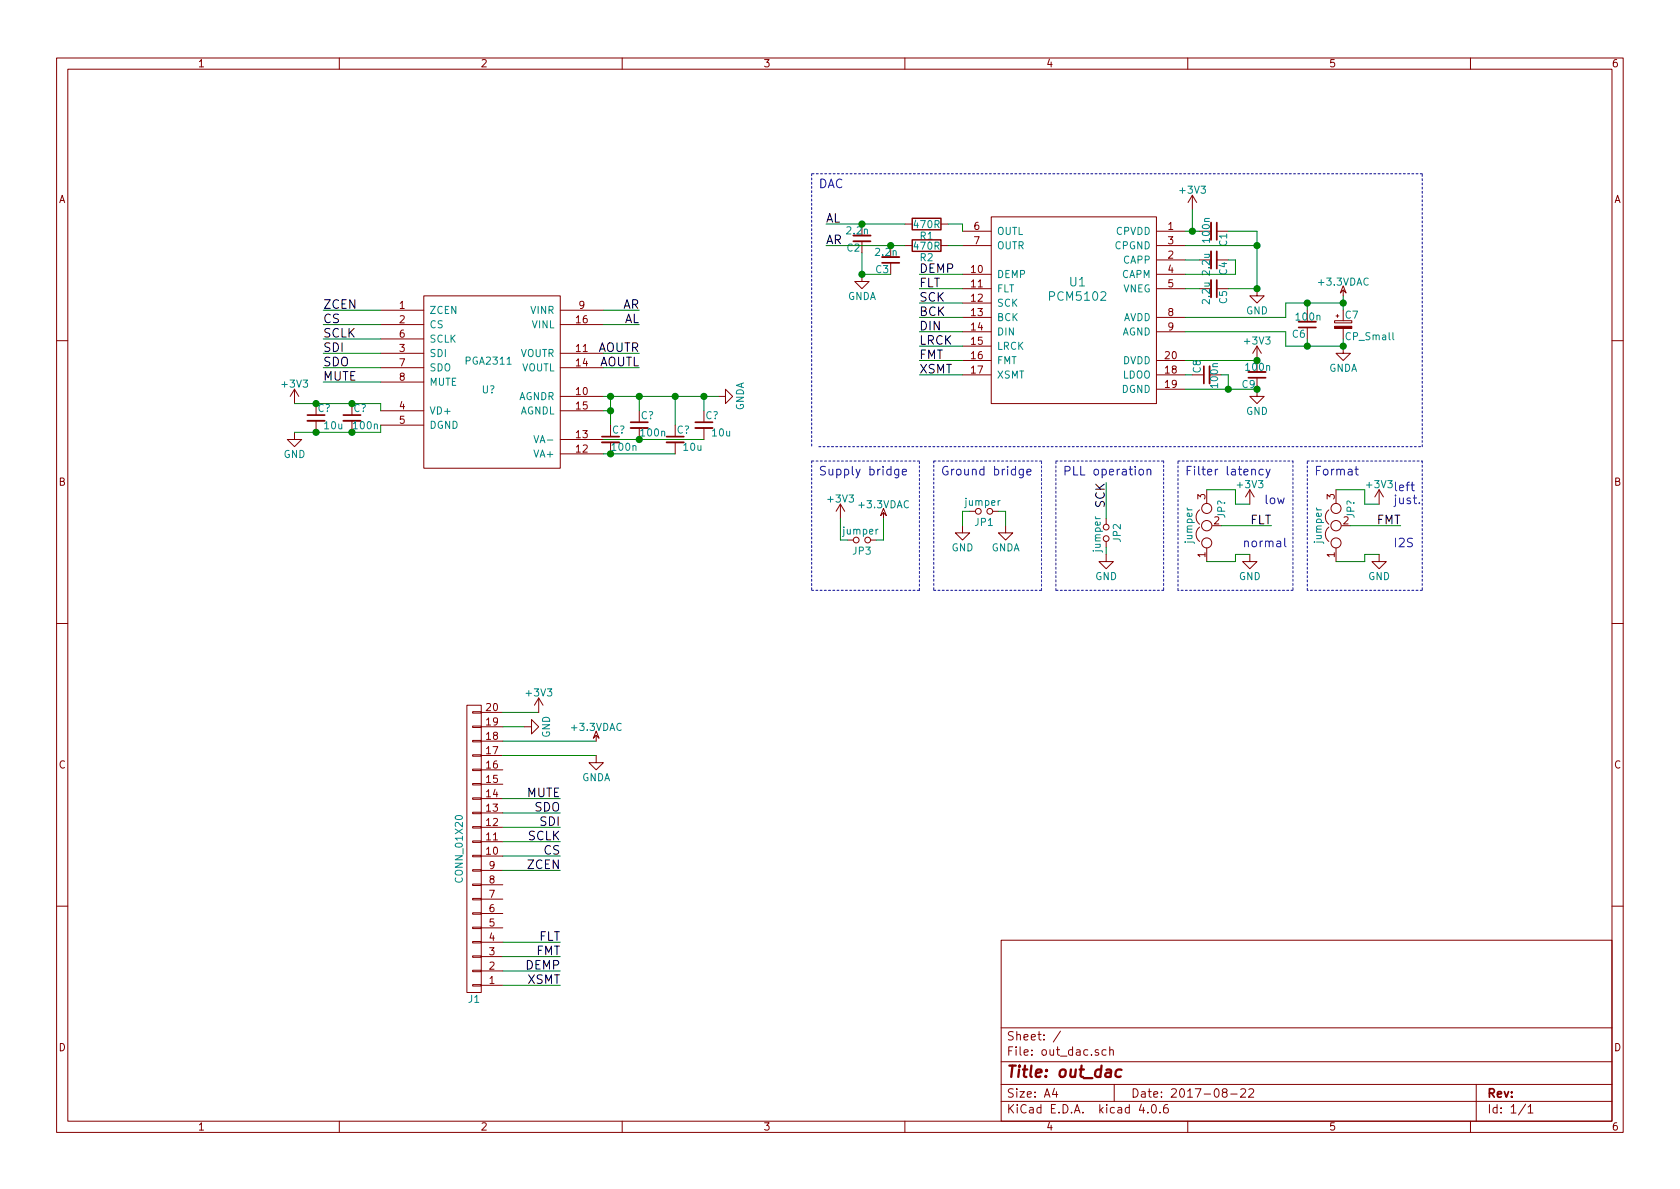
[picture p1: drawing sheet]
EESchema Schematic File Version 2
LIBS:power
LIBS:device
LIBS:transistors
LIBS:conn
LIBS:linear
LIBS:regul
LIBS:74xx
LIBS:cmos4000
LIBS:adc-dac
LIBS:memory
LIBS:xilinx
LIBS:microcontrollers
LIBS:dsp
LIBS:microchip
LIBS:analog_switches
LIBS:motorola
LIBS:texas
LIBS:intel
LIBS:audio
LIBS:interface
LIBS:digital-audio
LIBS:philips
LIBS:display
LIBS:cypress
LIBS:siliconi
LIBS:opto
LIBS:atmel
LIBS:contrib
LIBS:valves
LIBS:parts
LIBS:out_dac-cache
EELAYER 25 0
EELAYER END
$Descr A4 11693 8268
encoding utf-8
Sheet 1 1
Title "out_dac"
Date "2017-08-22"
Rev ""
Comp ""
Comment1 ""
Comment2 ""
Comment3 ""
Comment4 ""
$EndDescr
$Comp
L PCM5102 U1
U 1 1
P 7500 2150
F 0 "U1" H 7500 2350 60  0000 C CNN
F 1 "PCM5102" H 7500 2250 60  0000 C CNN
F 2 "Housings_SSOP:TSSOP-20_4.4x6.5mm_Pitch0.65mm" H 7500 2350 60  0001 C CNN
F 3 "http://www.ti.com/lit/ds/symlink/pcm5102.pdf" H 7500 2350 60  0001 C CNN
	1    7500 2150
	1    0    0    -1  
$EndComp
Wire Wire Line
	8250 2500 8750 2500
$Comp
L CONN_01X20 J1
U 1 1
P 3300 5900
F 0 "J1" H 3300 6950 50  0000 C CNN
F 1 "CONN_01X20" V 3400 5900 50  0000 C CNN
F 2 "Pin_Headers:Pin_Header_Straight_1x20_Pitch2.54mm" H 3300 5900 50  0001 C CNN
F 3 "" H 3300 5900 50  0001 C CNN
	1    3300 5900
	-1   0    0    1   
$EndComp
$Comp
L C_Small C1
U 1 1
P 8450 1600
F 0 "C1" H 8460 1670 50  0000 L CNN
F 1 "100n" H 8350 1550 50  0000 L CNN
F 2 "Capacitors_SMD:C_0603" H 8450 1600 50  0001 C CNN
F 3 "" H 8450 1600 50  0001 C CNN
	1    8450 1600
	0    1    1    0   
$EndComp
$Comp
L GND #PWR01
U 1 1
P 8750 2700
F 0 "#PWR01" H 8750 2450 50  0001 C CNN
F 1 "GND" H 8750 2550 50  0000 C CNN
F 2 "" H 8750 2700 50  0001 C CNN
F 3 "" H 8750 2700 50  0001 C CNN
	1    8750 2700
	1    0    0    -1  
$EndComp
$Comp
L C_Small C4
U 1 1
P 8450 1800
F 0 "C4" H 8460 1870 50  0000 L CNN
F 1 "2.2u" H 8400 1750 50  0000 L CNN
F 2 "" H 8450 1800 50  0001 C CNN
F 3 "" H 8450 1800 50  0001 C CNN
	1    8450 1800
	0    1    1    0   
$EndComp
Wire Wire Line
	8250 1800 8350 1800
Wire Wire Line
	8550 1800 8600 1800
Wire Wire Line
	8600 1800 8600 1900
Wire Wire Line
	8600 1900 8250 1900
Wire Wire Line
	8250 1600 8350 1600
Wire Wire Line
	8250 1700 8750 1700
Wire Wire Line
	8550 1600 8750 1600
$Comp
L C_Small C5
U 1 1
P 8450 2000
F 0 "C5" H 8460 2070 50  0000 L CNN
F 1 "2.2u" H 8400 1950 50  0000 L CNN
F 2 "" H 8450 2000 50  0001 C CNN
F 3 "" H 8450 2000 50  0001 C CNN
	1    8450 2000
	0    1    1    0   
$EndComp
Wire Wire Line
	8250 2000 8350 2000
Wire Wire Line
	8750 2000 8550 2000
Wire Wire Line
	8750 1600 8750 2000
Connection ~ 8750 1700
$Comp
L GND #PWR02
U 1 1
P 8750 2000
F 0 "#PWR02" H 8750 1750 50  0001 C CNN
F 1 "GND" H 8750 1850 50  0000 C CNN
F 2 "" H 8750 2000 50  0001 C CNN
F 3 "" H 8750 2000 50  0001 C CNN
	1    8750 2000
	1    0    0    -1  
$EndComp
$Comp
L +3V3 #PWR03
U 1 1
P 8300 1450
F 0 "#PWR03" H 8300 1300 50  0001 C CNN
F 1 "+3V3" H 8300 1590 50  0000 C CNN
F 2 "" H 8300 1450 50  0001 C CNN
F 3 "" H 8300 1450 50  0001 C CNN
	1    8300 1450
	1    0    0    -1  
$EndComp
Wire Wire Line
	8300 1450 8300 1600
Connection ~ 8300 1600
$Comp
L R R1
U 1 1
P 6450 1550
F 0 "R1" V 6530 1550 50  0000 C CNN
F 1 "470R" V 6450 1550 50  0000 C CNN
F 2 "" V 6380 1550 50  0001 C CNN
F 3 "" H 6450 1550 50  0001 C CNN
	1    6450 1550
	0    1    1    0   
$EndComp
$Comp
L R R2
U 1 1
P 6450 1700
F 0 "R2" V 6530 1700 50  0000 C CNN
F 1 "470R" V 6450 1700 50  0000 C CNN
F 2 "" V 6380 1700 50  0001 C CNN
F 3 "" H 6450 1700 50  0001 C CNN
	1    6450 1700
	0    1    1    0   
$EndComp
Wire Wire Line
	6700 1550 6600 1550
Wire Wire Line
	6600 1700 6700 1700
$Comp
L C_Small C2
U 1 1
P 6000 1650
F 0 "C2" H 6010 1720 50  0000 L CNN
F 1 "2.2n" H 5950 1600 50  0000 L CNN
F 2 "" H 6000 1650 50  0001 C CNN
F 3 "" H 6000 1650 50  0001 C CNN
	1    6000 1650
	-1   0    0    1   
$EndComp
$Comp
L C_Small C3
U 1 1
P 6200 1800
F 0 "C3" H 6210 1870 50  0000 L CNN
F 1 "2.2n" H 6150 1750 50  0000 L CNN
F 2 "" H 6200 1800 50  0001 C CNN
F 3 "" H 6200 1800 50  0001 C CNN
	1    6200 1800
	-1   0    0    1   
$EndComp
Wire Wire Line
	5750 1700 6300 1700
Wire Wire Line
	5750 1550 6300 1550
Connection ~ 6000 1550
Connection ~ 6200 1700
Connection ~ 8750 2000
Wire Wire Line
	8250 2300 8950 2300
$Comp
L GNDA #PWR04
U 1 1
P 6000 1900
F 0 "#PWR04" H 6000 1650 50  0001 C CNN
F 1 "GNDA" H 6000 1750 50  0000 C CNN
F 2 "" H 6000 1900 50  0001 C CNN
F 3 "" H 6000 1900 50  0001 C CNN
	1    6000 1900
	1    0    0    -1  
$EndComp
Wire Wire Line
	6700 1550 6700 1600
Wire Wire Line
	6200 1900 6000 1900
Wire Wire Line
	6000 1900 6000 1750
Connection ~ 6000 1900
$Comp
L C_Small C6
U 1 1
P 9100 2250
F 0 "C6" H 9110 2320 50  0000 L CNN
F 1 "100n" H 9000 2200 50  0000 L CNN
F 2 "Capacitors_SMD:C_0603" H 9100 2250 50  0001 C CNN
F 3 "" H 9100 2250 50  0001 C CNN
	1    9100 2250
	-1   0    0    1   
$EndComp
$Comp
L CP_Small C7
U 1 1
P 9350 2250
F 0 "C7" H 9360 2320 50  0000 L CNN
F 1 "CP_Small" H 9360 2170 50  0000 L CNN
F 2 "" H 9350 2250 50  0001 C CNN
F 3 "" H 9350 2250 50  0001 C CNN
	1    9350 2250
	1    0    0    -1  
$EndComp
Wire Wire Line
	8950 2200 8250 2200
Wire Wire Line
	8950 2100 8950 2200
Wire Wire Line
	8950 2300 8950 2400
$Comp
L GNDA #PWR05
U 1 1
P 9350 2400
F 0 "#PWR05" H 9350 2150 50  0001 C CNN
F 1 "GNDA" H 9350 2250 50  0000 C CNN
F 2 "" H 9350 2400 50  0001 C CNN
F 3 "" H 9350 2400 50  0001 C CNN
	1    9350 2400
	1    0    0    -1  
$EndComp
Wire Wire Line
	9350 2400 9350 2350
Wire Wire Line
	9350 2050 9350 2150
Wire Wire Line
	6700 1900 6400 1900
Wire Wire Line
	6400 2600 6700 2600
Text Label 6400 2600 0    60   ~ 0
XSMT
Text Label 6400 1900 0    60   ~ 0
DEMP
$Comp
L C_Small C9
U 1 1
P 8750 2600
F 0 "C9" H 8760 2670 50  0000 L CNN
F 1 "100n" H 8650 2550 50  0000 L CNN
F 2 "Capacitors_SMD:C_0603" H 8750 2600 50  0001 C CNN
F 3 "" H 8750 2600 50  0001 C CNN
	1    8750 2600
	-1   0    0    1   
$EndComp
$Comp
L C_Small C8
U 1 1
P 8400 2600
F 0 "C8" H 8410 2670 50  0000 L CNN
F 1 "100n" H 8300 2550 50  0000 L CNN
F 2 "Capacitors_SMD:C_0603" H 8400 2600 50  0001 C CNN
F 3 "" H 8400 2600 50  0001 C CNN
	1    8400 2600
	0    -1   -1   0   
$EndComp
Wire Wire Line
	8250 2600 8300 2600
Wire Wire Line
	8250 2700 8750 2700
Wire Wire Line
	8500 2600 8550 2600
Wire Wire Line
	8550 2600 8550 2700
Connection ~ 8550 2700
Connection ~ 8750 2700
Wire Wire Line
	6700 2000 6400 2000
Wire Wire Line
	6700 2500 6400 2500
Text Label 6400 2500 0    60   ~ 0
FMT
Wire Wire Line
	3500 6850 3900 6850
Wire Wire Line
	3500 6750 3900 6750
Wire Wire Line
	3500 6650 3900 6650
Wire Wire Line
	3500 6550 3900 6550
Text Label 3900 6850 2    60   ~ 0
XSMT
Text Label 3900 6750 2    60   ~ 0
DEMP
Text Label 3900 6650 2    60   ~ 0
FMT
Text Label 3900 6550 2    60   ~ 0
FLT
Text Label 6400 2000 0    60   ~ 0
FLT
Wire Wire Line
	6700 2100 6400 2100
Wire Wire Line
	6400 2200 6700 2200
Wire Wire Line
	6700 2300 6400 2300
Wire Wire Line
	6400 2400 6700 2400
Text Label 6400 2100 0    60   ~ 0
SCK
Text Label 6400 2200 0    60   ~ 0
BCK
Text Label 6400 2300 0    60   ~ 0
DIN
Text Label 6400 2400 0    60   ~ 0
LRCK
Wire Wire Line
	8950 2100 9350 2100
Wire Wire Line
	8950 2400 9350 2400
Wire Wire Line
	9100 2350 9100 2400
Connection ~ 9100 2400
Wire Wire Line
	9100 2150 9100 2100
Connection ~ 9100 2100
Connection ~ 9350 2400
$Comp
L Jumper_NO_Small JP2
U 1 1
P 7700 3700
F 0 "JP2" H 7700 3780 50  0000 C CNN
F 1 "jumper" H 7710 3640 50  0000 C CNN
F 2 "Pin_Headers:Pin_Header_Straight_1x02_Pitch2.54mm" H 7700 3700 50  0001 C CNN
F 3 "" H 7700 3700 50  0001 C CNN
	1    7700 3700
	0    1    1    0   
$EndComp
Wire Wire Line
	7700 3600 7700 3350
Wire Wire Line
	7700 3800 7700 3850
$Comp
L GND #PWR06
U 1 1
P 7700 3850
F 0 "#PWR06" H 7700 3600 50  0001 C CNN
F 1 "GND" H 7700 3700 50  0000 C CNN
F 2 "" H 7700 3850 50  0001 C CNN
F 3 "" H 7700 3850 50  0001 C CNN
	1    7700 3850
	1    0    0    -1  
$EndComp
Text Label 7700 3350 3    60   ~ 0
SCK
Wire Notes Line
	7350 3200 8100 3200
Wire Notes Line
	8100 3200 8100 4100
Wire Notes Line
	8100 4100 7350 4100
Wire Notes Line
	7350 4100 7350 3200
Text Notes 7400 3300 0    60   ~ 0
PLL operation
Wire Notes Line
	7250 3200 6500 3200
Wire Notes Line
	6500 3200 6500 4100
Wire Notes Line
	6500 4100 7250 4100
Wire Notes Line
	7250 4100 7250 3200
Text Notes 6550 3300 0    60   ~ 0
Ground bridge
$Comp
L GND #PWR07
U 1 1
P 6700 3650
F 0 "#PWR07" H 6700 3400 50  0001 C CNN
F 1 "GND" H 6700 3500 50  0000 C CNN
F 2 "" H 6700 3650 50  0001 C CNN
F 3 "" H 6700 3650 50  0001 C CNN
	1    6700 3650
	1    0    0    -1  
$EndComp
$Comp
L GNDA #PWR08
U 1 1
P 7000 3650
F 0 "#PWR08" H 7000 3400 50  0001 C CNN
F 1 "GNDA" H 7000 3500 50  0000 C CNN
F 2 "" H 7000 3650 50  0001 C CNN
F 3 "" H 7000 3650 50  0001 C CNN
	1    7000 3650
	1    0    0    -1  
$EndComp
$Comp
L Jumper_NO_Small JP1
U 1 1
P 6850 3550
F 0 "JP1" H 6850 3630 50  0000 C CNN
F 1 "jumper" H 6860 3490 50  0000 C CNN
F 2 "Pin_Headers:Pin_Header_Straight_1x02_Pitch2.54mm" H 6850 3550 50  0001 C CNN
F 3 "" H 6850 3550 50  0001 C CNN
	1    6850 3550
	-1   0    0    1   
$EndComp
Wire Wire Line
	6750 3550 6700 3550
Wire Wire Line
	6700 3550 6700 3650
Wire Wire Line
	6950 3550 7000 3550
Wire Wire Line
	7000 3550 7000 3650
$Comp
L +3.3VDAC #PWR09
U 1 1
P 9350 2050
F 0 "#PWR09" H 9500 2000 50  0001 C CNN
F 1 "+3.3VDAC" H 9350 2150 50  0000 C CNN
F 2 "" H 9350 2050 50  0001 C CNN
F 3 "" H 9350 2050 50  0001 C CNN
	1    9350 2050
	1    0    0    -1  
$EndComp
$Comp
L +3V3 #PWR010
U 1 1
P 8750 2500
F 0 "#PWR010" H 8750 2350 50  0001 C CNN
F 1 "+3V3" H 8750 2640 50  0000 C CNN
F 2 "" H 8750 2500 50  0001 C CNN
F 3 "" H 8750 2500 50  0001 C CNN
	1    8750 2500
	1    0    0    -1  
$EndComp
Connection ~ 8750 2500
Connection ~ 9350 2100
Wire Notes Line
	6400 3200 5650 3200
Wire Notes Line
	5650 3200 5650 4100
Wire Notes Line
	5650 4100 6400 4100
Wire Notes Line
	6400 4100 6400 3200
Text Notes 5700 3300 0    60   ~ 0
Supply bridge
$Comp
L Jumper_NO_Small JP3
U 1 1
P 6000 3750
F 0 "JP3" H 6000 3830 50  0000 C CNN
F 1 "jumper" H 6010 3690 50  0000 C CNN
F 2 "Pin_Headers:Pin_Header_Straight_1x02_Pitch2.54mm" H 6000 3750 50  0001 C CNN
F 3 "" H 6000 3750 50  0001 C CNN
	1    6000 3750
	-1   0    0    1   
$EndComp
Wire Wire Line
	5900 3750 5850 3750
Wire Wire Line
	6100 3750 6150 3750
$Comp
L +3V3 #PWR011
U 1 1
P 5850 3600
F 0 "#PWR011" H 5850 3450 50  0001 C CNN
F 1 "+3V3" H 5850 3740 50  0000 C CNN
F 2 "" H 5850 3600 50  0001 C CNN
F 3 "" H 5850 3600 50  0001 C CNN
	1    5850 3600
	1    0    0    -1  
$EndComp
$Comp
L +3.3VDAC #PWR012
U 1 1
P 6150 3600
F 0 "#PWR012" H 6300 3550 50  0001 C CNN
F 1 "+3.3VDAC" H 6150 3700 50  0000 C CNN
F 2 "" H 6150 3600 50  0001 C CNN
F 3 "" H 6150 3600 50  0001 C CNN
	1    6150 3600
	1    0    0    -1  
$EndComp
Wire Wire Line
	5850 3750 5850 3600
Wire Wire Line
	6150 3750 6150 3600
Wire Wire Line
	3500 4950 3750 4950
Wire Wire Line
	3500 5050 3650 5050
Wire Wire Line
	3500 5150 4150 5150
Wire Wire Line
	3500 5250 4150 5250
$Comp
L +3V3 #PWR013
U 1 1
P 3750 4950
F 0 "#PWR013" H 3750 4800 50  0001 C CNN
F 1 "+3V3" H 3750 5090 50  0000 C CNN
F 2 "" H 3750 4950 50  0001 C CNN
F 3 "" H 3750 4950 50  0001 C CNN
	1    3750 4950
	1    0    0    -1  
$EndComp
$Comp
L +3.3VDAC #PWR014
U 1 1
P 4150 5150
F 0 "#PWR014" H 4300 5100 50  0001 C CNN
F 1 "+3.3VDAC" H 4150 5250 50  0000 C CNN
F 2 "" H 4150 5150 50  0001 C CNN
F 3 "" H 4150 5150 50  0001 C CNN
	1    4150 5150
	1    0    0    -1  
$EndComp
$Comp
L GND #PWR015
U 1 1
P 3650 5050
F 0 "#PWR015" H 3650 4800 50  0001 C CNN
F 1 "GND" H 3650 4900 50  0000 C CNN
F 2 "" H 3650 5050 50  0001 C CNN
F 3 "" H 3650 5050 50  0001 C CNN
	1    3650 5050
	0    -1   -1   0   
$EndComp
$Comp
L GNDA #PWR016
U 1 1
P 4150 5250
F 0 "#PWR016" H 4150 5000 50  0001 C CNN
F 1 "GNDA" H 4150 5100 50  0000 C CNN
F 2 "" H 4150 5250 50  0001 C CNN
F 3 "" H 4150 5250 50  0001 C CNN
	1    4150 5250
	1    0    0    -1  
$EndComp
Wire Notes Line
	5650 1200 5650 3100
Wire Notes Line
	5700 3100 9900 3100
Wire Notes Line
	9900 3100 9900 1200
Wire Notes Line
	9900 1200 5650 1200
Text Notes 5700 1300 0    60   ~ 0
DAC
Text Label 5750 1550 0    60   ~ 0
AL
Text Label 5750 1700 0    60   ~ 0
AR
$Comp
L PGA2311 U?
U 1 1
P 3400 2600
F 0 "U?" H 3400 2500 50  0000 C CNN
F 1 "PGA2311" H 3400 2700 50  0000 C CNN
F 2 "" H 4500 2200 50  0001 C CNN
F 3 "" H 4350 2100 50  0001 C CNN
	1    3400 2600
	1    0    0    -1  
$EndComp
Wire Wire Line
	2650 2150 2250 2150
Wire Wire Line
	2650 2250 2250 2250
Wire Wire Line
	2250 2350 2650 2350
Wire Wire Line
	2650 2450 2250 2450
Wire Wire Line
	2250 2550 2650 2550
Wire Wire Line
	2650 2650 2250 2650
Text Label 2250 2150 0    60   ~ 0
ZCEN
Text Label 2250 2250 0    60   ~ 0
CS
Text Label 2250 2350 0    60   ~ 0
SCLK
Text Label 2250 2450 0    60   ~ 0
SDI
Text Label 2250 2550 0    60   ~ 0
SDO
Text Label 2250 2650 0    60   ~ 0
MUTE
$Comp
L GND #PWR?
U 1 1
P 8700 3850
F 0 "#PWR?" H 8700 3600 50  0001 C CNN
F 1 "GND" H 8700 3700 50  0000 C CNN
F 2 "" H 8700 3850 50  0001 C CNN
F 3 "" H 8700 3850 50  0001 C CNN
	1    8700 3850
	1    0    0    -1  
$EndComp
Wire Notes Line
	8200 3200 9000 3200
Wire Notes Line
	9000 3200 9000 4100
Wire Notes Line
	9000 4100 8200 4100
Wire Notes Line
	8200 4100 8200 3200
Text Notes 8250 3300 0    60   ~ 0
Filter latency
$Comp
L Jumper_NC_Dual JP?
U 1 1
P 8400 3650
F 0 "JP?" H 8450 3550 50  0000 L CNN
F 1 "jumper" H 8400 3750 50  0000 C BNN
F 2 "" H 8400 3650 50  0001 C CNN
F 3 "" H 8400 3650 50  0001 C CNN
	1    8400 3650
	0    -1   -1   0   
$EndComp
$Comp
L +3V3 #PWR?
U 1 1
P 8700 3500
F 0 "#PWR?" H 8700 3350 50  0001 C CNN
F 1 "+3V3" H 8700 3640 50  0000 C CNN
F 2 "" H 8700 3500 50  0001 C CNN
F 3 "" H 8700 3500 50  0001 C CNN
	1    8700 3500
	1    0    0    -1  
$EndComp
Wire Wire Line
	8400 3400 8600 3400
Wire Wire Line
	8600 3400 8600 3500
Wire Wire Line
	8600 3500 8700 3500
Wire Wire Line
	8400 3900 8600 3900
Wire Wire Line
	8600 3900 8600 3850
Wire Wire Line
	8600 3850 8700 3850
Wire Wire Line
	8500 3650 8850 3650
Text Label 8850 3650 2    60   ~ 0
FLT
Text Notes 8800 3500 0    60   ~ 0
low
Text Notes 8650 3800 0    60   ~ 0
normal
$Comp
L GND #PWR?
U 1 1
P 9600 3850
F 0 "#PWR?" H 9600 3600 50  0001 C CNN
F 1 "GND" H 9600 3700 50  0000 C CNN
F 2 "" H 9600 3850 50  0001 C CNN
F 3 "" H 9600 3850 50  0001 C CNN
	1    9600 3850
	1    0    0    -1  
$EndComp
Wire Notes Line
	9100 3200 9900 3200
Wire Notes Line
	9900 3200 9900 4100
Wire Notes Line
	9900 4100 9100 4100
Wire Notes Line
	9100 4100 9100 3200
Text Notes 9150 3300 0    60   ~ 0
Format
$Comp
L Jumper_NC_Dual JP?
U 1 1
P 9300 3650
F 0 "JP?" H 9350 3550 50  0000 L CNN
F 1 "jumper" H 9300 3750 50  0000 C BNN
F 2 "" H 9300 3650 50  0001 C CNN
F 3 "" H 9300 3650 50  0001 C CNN
	1    9300 3650
	0    -1   -1   0   
$EndComp
$Comp
L +3V3 #PWR?
U 1 1
P 9600 3500
F 0 "#PWR?" H 9600 3350 50  0001 C CNN
F 1 "+3V3" H 9600 3640 50  0000 C CNN
F 2 "" H 9600 3500 50  0001 C CNN
F 3 "" H 9600 3500 50  0001 C CNN
	1    9600 3500
	1    0    0    -1  
$EndComp
Wire Wire Line
	9300 3400 9500 3400
Wire Wire Line
	9500 3400 9500 3500
Wire Wire Line
	9500 3500 9600 3500
Wire Wire Line
	9300 3900 9500 3900
Wire Wire Line
	9500 3900 9500 3850
Wire Wire Line
	9500 3850 9600 3850
Wire Wire Line
	9400 3650 9750 3650
Text Label 9750 3650 2    60   ~ 0
FMT
Text Notes 9700 3500 0    60   ~ 0
left\njust.
Text Notes 9700 3800 0    60   ~ 0
I2S
Wire Wire Line
	3500 6050 3900 6050
Wire Wire Line
	3900 5950 3500 5950
Wire Wire Line
	3500 5850 3900 5850
Wire Wire Line
	3900 5750 3500 5750
Wire Wire Line
	3500 5650 3900 5650
Wire Wire Line
	3900 5550 3500 5550
Text Label 3900 5550 2    60   ~ 0
MUTE
Text Label 3900 5650 2    60   ~ 0
SDO
Text Label 3900 5750 2    60   ~ 0
SDI
Text Label 3900 5850 2    60   ~ 0
SCLK
Text Label 3900 5950 2    60   ~ 0
CS
Text Label 3900 6050 2    60   ~ 0
ZCEN
Wire Wire Line
	4200 2150 4450 2150
Wire Wire Line
	4200 2250 4450 2250
Text Label 4450 2150 2    60   ~ 0
AR
Text Label 4450 2250 2    60   ~ 0
AL
Text Label 4450 2450 2    60   ~ 0
AOUTR
Wire Wire Line
	4200 2450 4450 2450
Wire Wire Line
	4200 2550 4450 2550
Text Label 4450 2550 2    60   ~ 0
AOUTL
Wire Wire Line
	4200 2850 4250 2850
Wire Wire Line
	4250 2750 4250 2950
Connection ~ 4250 2750
$Comp
L GNDA #PWR?
U 1 1
P 5000 2750
F 0 "#PWR?" H 5000 2500 50  0001 C CNN
F 1 "GNDA" H 5000 2600 50  0000 C CNN
F 2 "" H 5000 2750 50  0001 C CNN
F 3 "" H 5000 2750 50  0001 C CNN
	1    5000 2750
	0    -1   -1   0   
$EndComp
$Comp
L GND #PWR?
U 1 1
P 2050 3000
F 0 "#PWR?" H 2050 2750 50  0001 C CNN
F 1 "GND" H 2050 2850 50  0000 C CNN
F 2 "" H 2050 3000 50  0001 C CNN
F 3 "" H 2050 3000 50  0001 C CNN
	1    2050 3000
	1    0    0    -1  
$EndComp
$Comp
L +3V3 #PWR?
U 1 1
P 2050 2800
F 0 "#PWR?" H 2050 2650 50  0001 C CNN
F 1 "+3V3" H 2050 2940 50  0000 C CNN
F 2 "" H 2050 2800 50  0001 C CNN
F 3 "" H 2050 2800 50  0001 C CNN
	1    2050 2800
	1    0    0    -1  
$EndComp
$Comp
L C_Small C?
U 1 1
P 2450 2900
F 0 "C?" H 2460 2970 50  0000 L CNN
F 1 "100n" H 2450 2850 50  0000 L CNN
F 2 "" H 2450 2900 50  0001 C CNN
F 3 "" H 2450 2900 50  0001 C CNN
	1    2450 2900
	1    0    0    -1  
$EndComp
$Comp
L C_Small C?
U 1 1
P 2200 2900
F 0 "C?" H 2210 2970 50  0000 L CNN
F 1 "10u" H 2250 2850 50  0000 L CNN
F 2 "" H 2200 2900 50  0001 C CNN
F 3 "" H 2200 2900 50  0001 C CNN
	1    2200 2900
	1    0    0    -1  
$EndComp
Wire Wire Line
	2650 2800 2650 2850
Wire Wire Line
	2050 2800 2650 2800
Connection ~ 2450 2800
Connection ~ 2200 2800
Wire Wire Line
	2050 3000 2650 3000
Connection ~ 2200 3000
Wire Wire Line
	2650 3000 2650 2950
Connection ~ 2450 3000
$Comp
L C_Small C?
U 1 1
P 4250 3050
F 0 "C?" H 4260 3120 50  0000 L CNN
F 1 "100n" H 4250 3000 50  0000 L CNN
F 2 "" H 4250 3050 50  0001 C CNN
F 3 "" H 4250 3050 50  0001 C CNN
	1    4250 3050
	1    0    0    -1  
$EndComp
$Comp
L C_Small C?
U 1 1
P 4700 3050
F 0 "C?" H 4710 3120 50  0000 L CNN
F 1 "10u" H 4750 3000 50  0000 L CNN
F 2 "" H 4700 3050 50  0001 C CNN
F 3 "" H 4700 3050 50  0001 C CNN
	1    4700 3050
	1    0    0    -1  
$EndComp
$Comp
L C_Small C?
U 1 1
P 4450 2950
F 0 "C?" H 4460 3020 50  0000 L CNN
F 1 "100n" H 4450 2900 50  0000 L CNN
F 2 "" H 4450 2950 50  0001 C CNN
F 3 "" H 4450 2950 50  0001 C CNN
	1    4450 2950
	1    0    0    -1  
$EndComp
$Comp
L C_Small C?
U 1 1
P 4900 2950
F 0 "C?" H 4910 3020 50  0000 L CNN
F 1 "10u" H 4950 2900 50  0000 L CNN
F 2 "" H 4900 2950 50  0001 C CNN
F 3 "" H 4900 2950 50  0001 C CNN
	1    4900 2950
	1    0    0    -1  
$EndComp
Wire Wire Line
	4200 3150 4700 3150
Connection ~ 4250 3150
Wire Wire Line
	4200 3050 4900 3050
Connection ~ 4450 3050
Wire Wire Line
	4450 2750 4450 2850
Connection ~ 4450 2750
Wire Wire Line
	4700 2750 4700 2950
Connection ~ 4700 2750
Wire Wire Line
	4900 2750 4900 2850
Connection ~ 4900 2750
Connection ~ 4250 2850
Wire Wire Line
	4200 2750 5000 2750
$EndSCHEMATC
